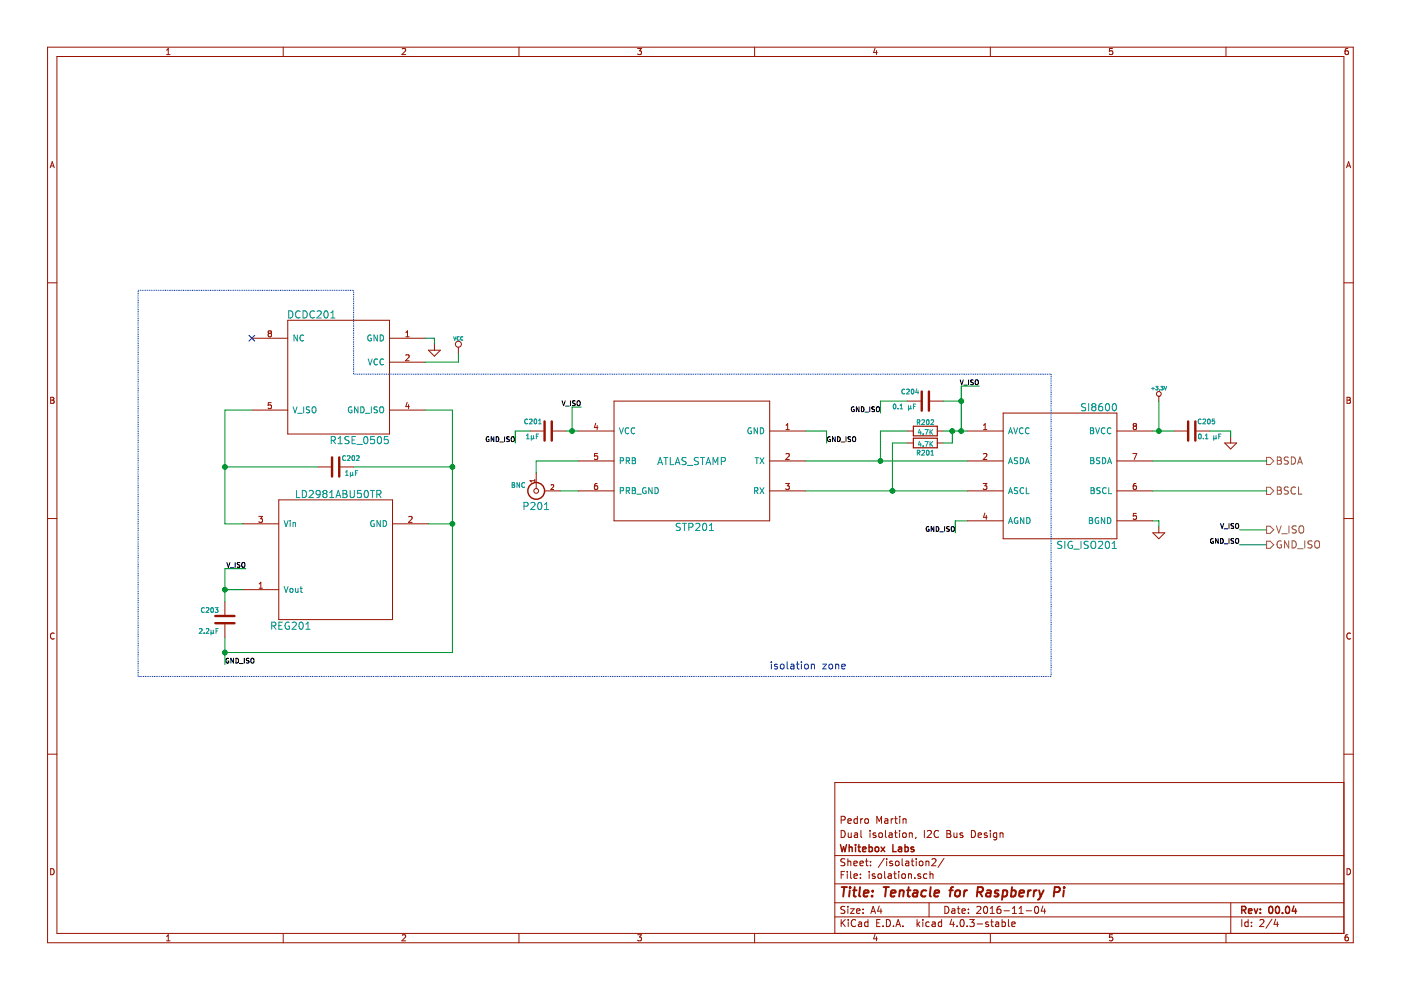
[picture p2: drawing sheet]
EESchema Schematic File Version 2
LIBS:tentacle-raspi
LIBS:tentacle-raspi-cache
EELAYER 26 0
EELAYER END
$Descr A4 11693 8268
encoding utf-8
Sheet 3 4
Title "Tentacle for Raspberry Pi"
Date "2016-11-04"
Rev "00.04"
Comp "Whitebox Labs"
Comment1 "Dual isolation, I2C Bus Design"
Comment2 "Pedro Martin"
Comment3 ""
Comment4 ""
$EndDescr
$Comp
L SI8600 SIG_ISO201
U 1 1
P 8775 4000
AR Path="/581CD1DC/581CEB8D" Ref="SIG_ISO201"  Part="1" 
AR Path="/581D2B43/581CEB8D" Ref="SIG_ISO301"  Part="1" 
AR Path="/581CEB8D" Ref="SIG_ISO301"  Part="1" 
F 0 "SIG_ISO301" H 9075 3450 60  0000 C CNN
F 1 "SI8600" H 9175 4600 60  0000 C CNN
F 2 "temp_terminal:WL-SOIC8N" H 8775 4000 60  0001 C CNN
F 3 "~" H 8775 4000 60  0000 C CNN
	1    8775 4000
	1    0    0    -1  
$EndComp
$Comp
L ATLAS_STAMP STP201
U 1 1
P 5525 3850
AR Path="/581CD1DC/581CEB94" Ref="STP201"  Part="1" 
AR Path="/581D2B43/581CEB94" Ref="STP301"  Part="1" 
F 0 "STP301" V 6075 4125 60  0000 C CNN
F 1 "ATLAS_STAMP" V 5525 4100 60  0000 C CNN
F 2 "temp_terminal:WL-ezo-19454_snk" H 5525 4850 60  0001 C CNN
F 3 "~" H 5525 4850 60  0000 C CNN
	1    5525 3850
	0    1    1    0   
$EndComp
$Comp
L GND #PWR014
U 1 1
P 9675 4400
AR Path="/581CD1DC/581CEB9B" Ref="#PWR014"  Part="1" 
AR Path="/581D2B43/581CEB9B" Ref="#PWR019"  Part="1" 
F 0 "#PWR019" H 9675 4400 30  0001 C CNN
F 1 "GND" H 9675 4330 30  0001 C CNN
F 2 "" H 9675 4400 60  0000 C CNN
F 3 "" H 9675 4400 60  0000 C CNN
	1    9675 4400
	1    0    0    -1  
$EndComp
$Comp
L VCC #PWR015
U 1 1
P 3825 2950
AR Path="/581CD1DC/581CEBA1" Ref="#PWR015"  Part="1" 
AR Path="/581D2B43/581CEBA1" Ref="#PWR020"  Part="1" 
F 0 "#PWR020" H 3825 3050 30  0001 C CNN
F 1 "VCC" H 3825 3075 30  0000 C CNN
F 2 "" H 3825 2950 60  0000 C CNN
F 3 "" H 3825 2950 60  0000 C CNN
	1    3825 2950
	1    0    0    -1  
$EndComp
$Comp
L GND #PWR016
U 1 1
P 3625 2875
AR Path="/581CD1DC/581CEBA7" Ref="#PWR016"  Part="1" 
AR Path="/581D2B43/581CEBA7" Ref="#PWR021"  Part="1" 
F 0 "#PWR021" H 3625 2875 30  0001 C CNN
F 1 "GND" H 3625 2805 30  0001 C CNN
F 2 "" H 3625 2875 60  0000 C CNN
F 3 "" H 3625 2875 60  0000 C CNN
	1    3625 2875
	1    0    0    -1  
$EndComp
$Comp
L BNC P201
U 1 1
P 4475 4100
AR Path="/581CD1DC/581CEBB1" Ref="P201"  Part="1" 
AR Path="/581D2B43/581CEBB1" Ref="P301"  Part="1" 
F 0 "P301" V 4600 4100 60  0000 C CNN
F 1 "BNC" V 4425 4250 40  0000 C CNN
F 2 "temp_terminal:WL-EB08040502_snk" H 4475 4100 60  0001 C CNN
F 3 "~" H 4475 4100 60  0000 C CNN
	1    4475 4100
	0    -1   1    0   
$EndComp
$Comp
L C C205
U 1 1
P 9950 3600
AR Path="/581CD1DC/581CEBB8" Ref="C205"  Part="1" 
AR Path="/581D2B43/581CEBB8" Ref="C305"  Part="1" 
F 0 "C305" V 10025 3400 40  0000 L CNN
F 1 "0.1 µF" V 9900 3350 40  0000 L CNN
F 2 "temp_terminal:WL-SM0805C" H 9988 3450 30  0001 C CNN
F 3 "~" H 9950 3600 60  0000 C CNN
	1    9950 3600
	0    -1   -1   0   
$EndComp
$Comp
L GND #PWR017
U 1 1
P 10275 3650
AR Path="/581CD1DC/581CEBBF" Ref="#PWR017"  Part="1" 
AR Path="/581D2B43/581CEBBF" Ref="#PWR022"  Part="1" 
F 0 "#PWR022" H 10275 3650 30  0001 C CNN
F 1 "GND" H 10275 3580 30  0001 C CNN
F 2 "" H 10275 3650 60  0000 C CNN
F 3 "" H 10275 3650 60  0000 C CNN
	1    10275 3650
	1    0    0    -1  
$EndComp
$Comp
L R1SE_0505 DCDC201
U 1 1
P 2800 3175
AR Path="/581CD1DC/581CEBCB" Ref="DCDC201"  Part="1" 
AR Path="/581D2B43/581CEBCB" Ref="DCDC301"  Part="1" 
F 0 "DCDC301" H 3000 3725 60  0000 C CNN
F 1 "R1SE_0505" H 2600 2675 60  0000 C CNN
F 2 "temp_terminal:WL-R1SE-0505" H 2650 2825 60  0001 C CNN
F 3 "~" H 2650 2825 60  0000 C CNN
	1    2800 3175
	-1   0    0    -1  
$EndComp
$Comp
L R R201
U 1 1
P 7725 3700
AR Path="/581CD1DC/581CEBEA" Ref="R201"  Part="1" 
AR Path="/581D2B43/581CEBEA" Ref="R301"  Part="1" 
F 0 "R301" V 7805 3700 40  0000 C CNN
F 1 "4.7K" V 7732 3701 40  0000 C CNN
F 2 "temp_terminal:WL-SM0805R" V 7655 3700 30  0001 C CNN
F 3 "~" H 7725 3700 30  0000 C CNN
	1    7725 3700
	0    1    1    0   
$EndComp
$Comp
L R R202
U 1 1
P 7725 3600
AR Path="/581CD1DC/581CEBF1" Ref="R202"  Part="1" 
AR Path="/581D2B43/581CEBF1" Ref="R302"  Part="1" 
F 0 "R302" V 7650 3600 40  0000 C CNN
F 1 "4.7K" V 7732 3601 40  0000 C CNN
F 2 "temp_terminal:WL-SM0805R" V 7655 3600 30  0001 C CNN
F 3 "~" H 7725 3600 30  0000 C CNN
	1    7725 3600
	0    1    1    0   
$EndComp
$Comp
L C C204
U 1 1
P 7725 3350
AR Path="/581CD1DC/581CEBF8" Ref="C204"  Part="1" 
AR Path="/581D2B43/581CEBF8" Ref="C304"  Part="1" 
F 0 "C304" V 7800 3400 40  0000 L CNN
F 1 "0.1 µF" V 7675 3425 40  0000 L CNN
F 2 "temp_terminal:WL-SM0805C" H 7763 3200 30  0001 C CNN
F 3 "~" H 7725 3350 60  0000 C CNN
	1    7725 3350
	0    -1   -1   0   
$EndComp
$Comp
L C C202
U 1 1
P 2800 3900
AR Path="/581CD1DC/581CEC0B" Ref="C202"  Part="1" 
AR Path="/581D2B43/581CEC0B" Ref="C302"  Part="1" 
F 0 "C302" V 2725 3950 40  0000 L CNN
F 1 "1µF" V 2850 3975 40  0000 L CNN
F 2 "temp_terminal:WL-SM0805C" H 2838 3750 30  0001 C CNN
F 3 "~" H 2800 3900 60  0000 C CNN
	1    2800 3900
	0    1    1    0   
$EndComp
$Comp
L C C203
U 1 1
P 1875 5175
AR Path="/581CD1DC/581CEC12" Ref="C203"  Part="1" 
AR Path="/581D2B43/581CEC12" Ref="C303"  Part="1" 
F 0 "C303" H 1925 5100 40  0000 L CNN
F 1 "2.2µF" H 1925 5275 40  0000 L CNN
F 2 "temp_terminal:WL-SM0805C" H 1913 5025 30  0001 C CNN
F 3 "~" H 1875 5175 60  0000 C CNN
	1    1875 5175
	-1   0    0    1   
$EndComp
Text Notes 6425 5600 0    60   ~ 0
isolation zone 
$Comp
L LD2981ABU50TR REG201
U 1 1
P 2775 4675
AR Path="/581CD1DC/581CEC1A" Ref="REG201"  Part="1" 
AR Path="/581D2B43/581CEC1A" Ref="REG301"  Part="1" 
F 0 "REG301" H 3125 4125 60  0000 C CNN
F 1 "LD2981ABU50TR" H 2725 5225 60  0000 C CNN
F 2 "temp_terminal:WL-SOT89" H 2775 4675 60  0001 C CNN
F 3 "~" H 2775 4675 60  0000 C CNN
	1    2775 4675
	-1   0    0    -1  
$EndComp
$Comp
L C C201
U 1 1
P 4575 3600
AR Path="/581CD1DC/581CEC21" Ref="C201"  Part="1" 
AR Path="/581D2B43/581CEC21" Ref="C301"  Part="1" 
F 0 "C301" V 4650 3650 40  0000 L CNN
F 1 "1µF" V 4525 3675 40  0000 L CNN
F 2 "temp_terminal:WL-SM0805C" H 4613 3450 30  0001 C CNN
F 3 "~" H 4575 3600 60  0000 C CNN
	1    4575 3600
	0    -1   -1   0   
$EndComp
$Comp
L +3,3V #PWR018
U 1 1
P 9675 3350
AR Path="/581CD1DC/581CEC2E" Ref="#PWR018"  Part="1" 
AR Path="/581D2B43/581CEC2E" Ref="#PWR023"  Part="1" 
F 0 "#PWR023" H 9675 3310 30  0001 C CNN
F 1 "+3,3V" H 9675 3460 30  0000 C CNN
F 2 "" H 9675 3350 60  0000 C CNN
F 3 "" H 9675 3350 60  0000 C CNN
	1    9675 3350
	1    0    0    -1  
$EndComp
Text HLabel 10575 3850 2    60   Output ~ 0
BSDA
Text HLabel 10575 4100 2    60   Output ~ 0
BSCL
Wire Wire Line
	8025 3600 8025 3225
Wire Wire Line
	6725 4100 8075 4100
Wire Wire Line
	6725 3850 8075 3850
Wire Wire Line
	8075 4350 7975 4350
Connection ~ 9675 3600
Connection ~ 4775 3600
Wire Wire Line
	4300 3600 4425 3600
Wire Wire Line
	4725 3600 4825 3600
Connection ~ 8025 3600
Wire Wire Line
	7875 3600 8075 3600
Wire Wire Line
	6725 3600 6900 3600
Wire Wire Line
	9625 3600 9800 3600
Wire Wire Line
	9675 3350 9675 3600
Wire Wire Line
	9625 3850 10575 3850
Wire Wire Line
	9625 4100 10575 4100
Wire Wire Line
	7575 3350 7350 3350
Wire Wire Line
	6900 3600 6900 3700
Wire Wire Line
	9625 4350 9675 4350
Wire Wire Line
	9675 4350 9675 4400
Wire Wire Line
	10275 3650 10275 3600
Wire Wire Line
	10275 3600 10100 3600
Wire Wire Line
	7575 3600 7350 3600
Wire Wire Line
	7350 3600 7350 3850
Connection ~ 7350 3850
Wire Wire Line
	7875 3700 7950 3700
Wire Wire Line
	7950 3700 7950 3600
Connection ~ 7950 3600
Wire Wire Line
	8025 3350 7875 3350
Connection ~ 8025 3350
Wire Wire Line
	7575 3700 7450 3700
Wire Wire Line
	7450 3700 7450 4100
Connection ~ 7450 4100
Wire Wire Line
	4775 3400 4775 3600
Wire Wire Line
	4825 4100 4675 4100
Wire Wire Line
	4475 3950 4475 3850
Wire Wire Line
	4475 3850 4825 3850
Wire Notes Line
	2950 3125 8775 3125
Wire Notes Line
	8775 3125 8775 5650
Wire Notes Line
	8775 5650 1150 5650
Wire Notes Line
	1150 5650 1150 2425
Wire Notes Line
	1150 2425 2950 2425
Wire Notes Line
	2950 2425 2950 3125
Wire Wire Line
	1875 4925 2025 4925
Wire Wire Line
	1875 4750 1875 5025
Connection ~ 1875 4925
Wire Wire Line
	1875 4375 2025 4375
Wire Wire Line
	1875 3425 1875 4375
Wire Wire Line
	1875 3425 2100 3425
Wire Wire Line
	3775 4375 3575 4375
Wire Wire Line
	3775 3425 3775 5450
Wire Wire Line
	3775 3425 3550 3425
NoConn ~ 2100 2825
Wire Wire Line
	2950 3900 3775 3900
Connection ~ 3775 3900
Wire Wire Line
	2650 3900 1875 3900
Connection ~ 1875 3900
Wire Wire Line
	3625 2875 3625 2825
Wire Wire Line
	3625 2825 3550 2825
Wire Wire Line
	3550 3025 3825 3025
Wire Wire Line
	3825 3025 3825 2950
Text Label 2050 4750 2    40   ~ 0
V_ISO
Wire Wire Line
	1875 4750 2050 4750
Text Label 4300 3700 2    40   ~ 0
GND_ISO
Wire Wire Line
	4300 3600 4300 3700
Wire Wire Line
	7350 3350 7350 3450
Text Label 7350 3450 2    40   ~ 0
GND_ISO
Text Label 4850 3400 2    40   ~ 0
V_ISO
Wire Wire Line
	4775 3400 4850 3400
Text Label 8175 3225 2    40   ~ 0
V_ISO
Wire Wire Line
	8025 3225 8175 3225
Wire Wire Line
	10575 4425 10350 4425
Wire Wire Line
	10575 4550 10350 4550
Text Label 10350 4425 2    40   ~ 0
V_ISO
Text Label 10350 4550 2    40   ~ 0
GND_ISO
Text HLabel 10575 4425 2    60   Output ~ 0
V_ISO
Text HLabel 10575 4550 2    60   Output ~ 0
GND_ISO
Text Label 6900 3700 0    40   ~ 0
GND_ISO
Wire Wire Line
	7975 4350 7975 4450
Text Label 7975 4450 2    40   ~ 0
GND_ISO
Text Label 1875 5550 0    40   ~ 0
GND_ISO
Wire Wire Line
	1875 5325 1875 5550
Connection ~ 1875 5450
Connection ~ 3775 4375
Wire Wire Line
	3775 5450 1875 5450
$EndSCHEMATC
